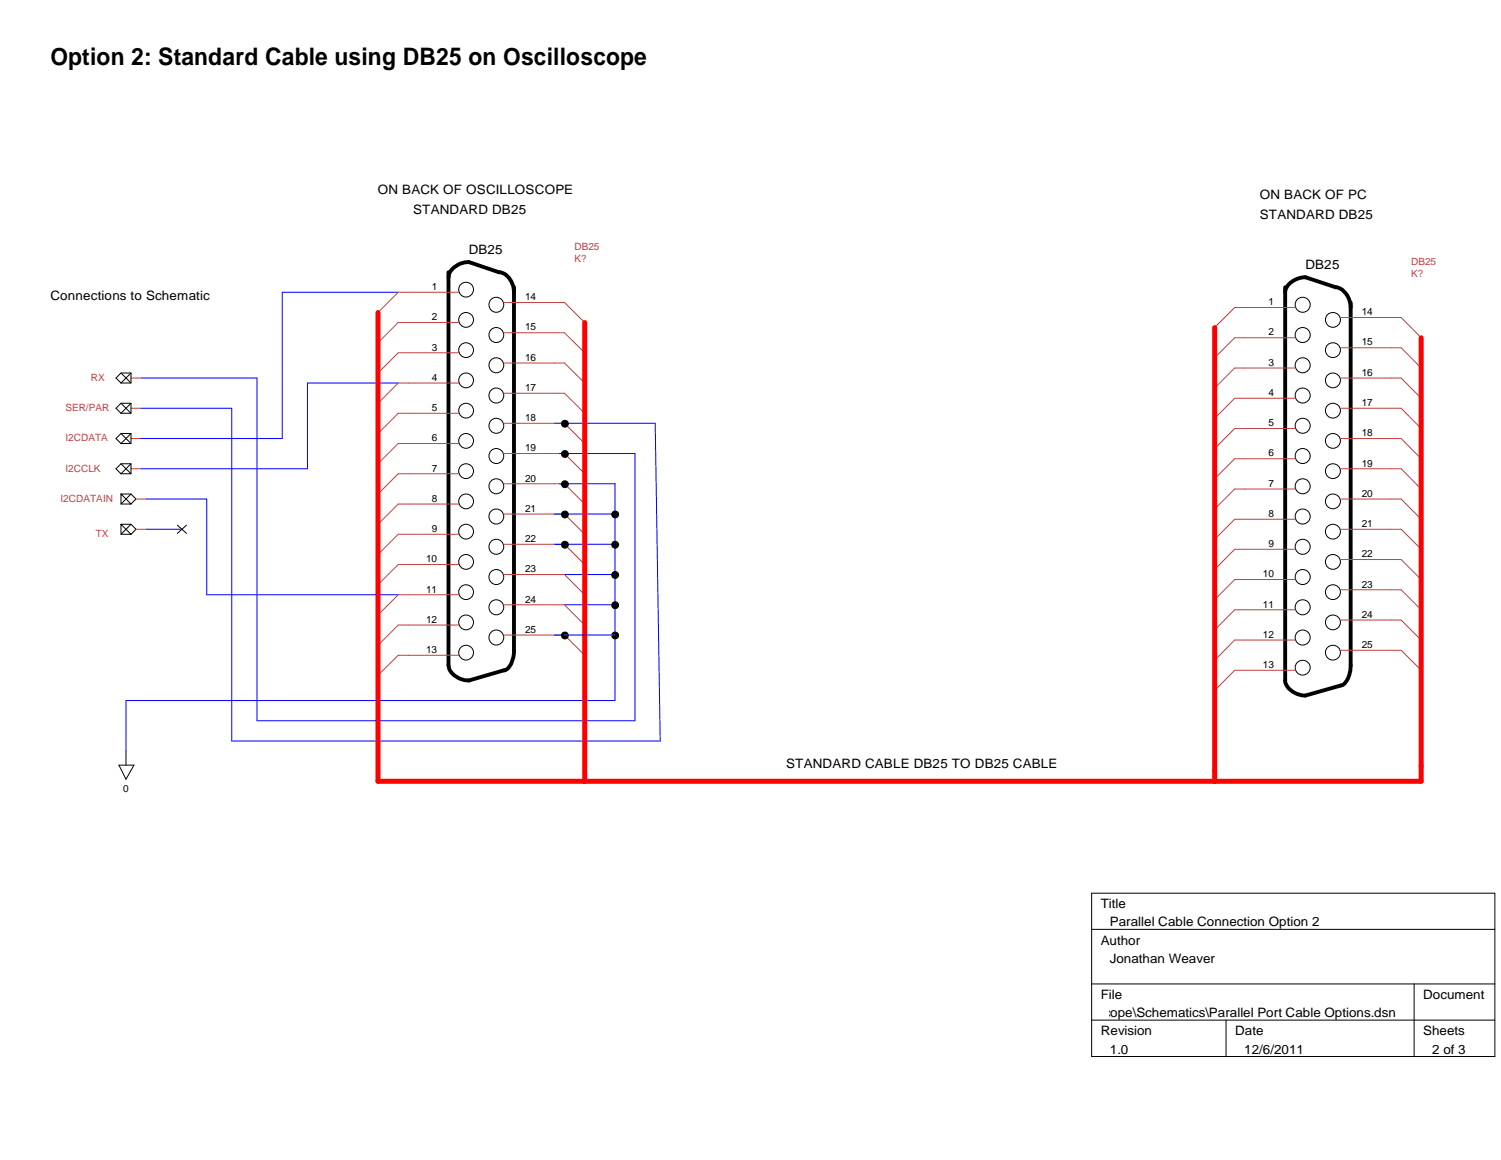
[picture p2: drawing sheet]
<svg xmlns="http://www.w3.org/2000/svg" width="279mm" height="216mm" viewBox="0 0 279 216" stroke-linecap="round" stroke-linejoin="round" font-family="sans-serif">
<g fill="none" stroke="#000" stroke-width=".19">
<path d="M21.6 76l.9-.9h1.9v1.8h-1.9zM21.6 70.4l.9-1h1.9v1.9h-1.9zM22.5 75.1l1.9 1.8M22.5 69.4l1.9 1.9M24.4 75.1l-1.9 1.8M24.4 69.4l-1.9 1.9M21.6 81.6l.9-.9h1.9v1.8h-1.9zM21.6 87.2l.9-.9h1.9v1.9h-1.9zM22.5 91.9h1.9l.9 1-.9 .9h-1.9v-1.9l1.9 1.9M22.5 97.6h1.9l.9 .9-.9 .9h-1.9v-1.8l1.9 1.8M22.5 80.7l1.9 1.8M22.5 86.3l1.9 1.9"/>
<path d="M24.4 80.7l-1.9 1.8M24.4 86.3l-1.9 1.9M24.4 91.9l-1.9 1.9M24.4 97.6l-1.9 1.8M33 97.7l1.7 1.6M34.7 97.7l-1.7 1.6M23.5 139.8v2.6M22.1 142.4h2.8l-1.4 2.6zM203.2 166.2h75.1v30.4h-75.1zM203.2 173h75.1M203.2 183.1h75.1M203.2 189.9h75.1"/>
<path d="M228.2 189.9v6.7M263.2 183.1v13.5"/>
<circle cx="86.8" cy="53.9" r="1.38"/>
<circle cx="86.8" cy="59.5" r="1.38"/>
<circle cx="92.4" cy="56.7" r="1.39"/>
<circle cx="242.5" cy="56.7" r="1.4"/>
<circle cx="248.1" cy="59.5" r="1.39"/>
<circle cx="86.8" cy="70.8" r="1.38"/>
<circle cx="86.8" cy="65.2" r="1.38"/>
<circle cx="86.8" cy="76.4" r="1.38"/>
<circle cx="92.4" cy="62.3" r="1.39"/>
<circle cx="92.4" cy="73.6" r="1.39"/>
<circle cx="92.4" cy="68" r="1.39"/>
<circle cx="92.4" cy="79.2" r="1.39"/>
<circle cx="105.2" cy="78.9" r=".64"/>
<circle cx="242.5" cy="68" r="1.4"/>
<circle cx="242.5" cy="62.4" r="1.4"/>
<circle cx="242.5" cy="73.6" r="1.4"/>
<circle cx="242.5" cy="79.2" r="1.4"/>
<circle cx="248.1" cy="76.4" r="1.39"/>
<circle cx="248.1" cy="70.8" r="1.39"/>
<circle cx="248.1" cy="65.2" r="1.39"/>
<circle cx="86.8" cy="93.3" r="1.38"/>
<circle cx="86.8" cy="87.7" r="1.38"/>
<circle cx="86.8" cy="82.1" r="1.38"/>
<circle cx="86.8" cy="99" r="1.38"/>
<circle cx="92.4" cy="96.1" r="1.39"/>
<circle cx="92.4" cy="84.9" r="1.39"/>
<circle cx="92.4" cy="90.5" r="1.39"/>
<circle cx="105.2" cy="95.8" r=".64"/>
<circle cx="105.2" cy="84.5" r=".64"/>
<circle cx="105.2" cy="90.1" r=".64"/>
<circle cx="114.5" cy="95.8" r=".64"/>
<circle cx="242.5" cy="84.9" r="1.4"/>
<circle cx="242.5" cy="96.1" r="1.4"/>
<circle cx="242.5" cy="90.5" r="1.4"/>
<circle cx="248.1" cy="82.1" r="1.39"/>
<circle cx="248.1" cy="99" r="1.39"/>
<circle cx="248.1" cy="93.3" r="1.39"/>
<circle cx="248.1" cy="87.7" r="1.39"/>
<circle cx="86.8" cy="115.8" r="1.38"/>
<circle cx="86.8" cy="110.2" r="1.38"/>
<circle cx="86.8" cy="104.6" r="1.38"/>
<circle cx="92.4" cy="107.4" r="1.39"/>
<circle cx="92.4" cy="113" r="1.39"/>
<circle cx="92.4" cy="118.7" r="1.39"/>
<circle cx="92.4" cy="101.8" r="1.39"/>
<circle cx="105.2" cy="101.4" r=".64"/>
<circle cx="105.2" cy="118.3" r=".64"/>
<circle cx="114.5" cy="112.6" r=".64"/>
<circle cx="114.5" cy="118.3" r=".64"/>
<circle cx="114.5" cy="101.4" r=".64"/>
<circle cx="114.5" cy="107" r=".64"/>
<circle cx="242.5" cy="118.7" r="1.4"/>
<circle cx="242.5" cy="101.8" r="1.4"/>
<circle cx="242.5" cy="107.4" r="1.4"/>
<circle cx="242.5" cy="113" r="1.4"/>
<circle cx="248.1" cy="110.2" r="1.39"/>
<circle cx="248.1" cy="115.8" r="1.39"/>
<circle cx="248.1" cy="104.6" r="1.39"/>
<circle cx="86.8" cy="121.5" r="1.38"/>
<circle cx="242.5" cy="124.3" r="1.39"/>
<circle cx="248.1" cy="121.5" r="1.39"/>
</g>
<path d="M83.5 51.6a3.7 3.7 0 0 1 3.7-2.8l5.7 1.9a3.5 3.5 0 0 1 2.8 3.7M83.5 50.7v73.1a3.7 3.7 0 0 0 3.7 2.9l6.6-1.9a2.52 2.52 0 0 0 1.7-2.2l.2-1v-68.1M239.2 54.4a3.7 3.7 0 0 1 3.8-2.8l5.6 1.9a3.7 3.7 0 0 1 2.8 3.7M239.2 53.5v73.2a3.7 3.7 0 0 0 3.8 2.8l6.6-1.9a3.1 3.1 0 0 0 1.7-2.7l.1-68.6" fill="none" stroke="#000" stroke-width=".72"/>
<g fill="none" stroke="#c04040" stroke-width=".19">
<path d="M85.4 54.4h-11.3l-3.7 3.8M93.8 56.3h11.3l3.7 3.7M241.1 57.2h-11.3l-3.7 3.8M249.6 59.1h11.2l3.7 3.8M24.4 76h1.8M24.4 70.4h1.8M85.4 60h-11.3l-3.7 3.8M85.4 65.7h-11.3l-3.7 3.7M85.4 71.3h-11.3l-3.7 3.8M85.4 76.9h-11.3l-3.7 3.8M93.8 78.8h11.3l3.7 3.7M93.8 73.2h11.3l3.7 3.7"/>
<path d="M93.8 67.6h11.3l3.7 3.7M93.8 61.9h11.3l3.7 3.8M241.1 62.9h-11.3l-3.7 3.7M241.1 68.5h-11.3l-3.7 3.7M241.1 74.1h-11.3l-3.7 3.8M241.1 79.8h-11.3l-3.7 3.7M249.6 76h11.2l3.7 3.8M249.6 70.4h11.2l3.7 3.7M249.6 64.7h11.2l3.7 3.8M24.4 81.6h1.8M24.4 87.2h1.8M25.3 92.9h1.9"/>
<path d="M25.3 98.5h1.9M85.4 82.5h-11.3l-3.7 3.8M85.4 88.2h-11.3l-3.7 3.7M85.4 93.8h-11.3l-3.7 3.8M85.4 99.4h-11.3l-3.7 3.8M93.8 95.7h11.3l3.7 3.7M93.8 90h11.3l3.7 3.8M93.8 84.4h11.3l3.7 3.8M241.1 85.4h-11.3l-3.7 3.7M241.1 91h-11.3l-3.7 3.7M241.1 96.6h-11.3l-3.7 3.8M249.6 81.6h11.2l3.7 3.8"/>
<path d="M249.6 87.2h11.2l3.7 3.8M249.6 92.9h11.2l3.7 3.7M249.6 98.5h11.2l3.7 3.7M85.4 105.1h-11.3l-3.7 3.7M85.4 110.7h-11.3l-3.7 3.8M85.4 116.3h-11.3l-3.7 3.8M93.8 118.2h11.3l3.7 3.8M93.8 112.6h11.3l3.7 3.7M93.8 106.9h11.3l3.7 3.8M93.8 101.3h11.3l3.7 3.8M241.1 102.2h-11.3l-3.7 3.8M241.1 107.9h-11.3l-3.7 3.7"/>
<path d="M241.1 113.5h-11.3l-3.7 3.8M241.1 119.1h-11.3l-3.7 3.8M249.6 115.4h11.2l3.7 3.7M249.6 109.8h11.2l3.7 3.7M249.6 104.1h11.2l3.7 3.8M85.4 122h-11.3l-3.7 3.7M241.1 124.8h-11.3l-3.7 3.7M249.6 121h11.2l3.7 3.8"/>
</g>
<path d="M74.1 54.4h-21.6v27.2h-26.3M26.2 70.4h21.6v63.8h70.4v-49.8h-14.1M26.2 76h16.9v61.9h79.8l-.9-59.1h-18.8M74.1 71.3h-16.9v15.9h-31M27.2 92.9h11.3v17.8h35.6M27.2 98.5h6.6M103.2 95.7h11.3M104.1 90h10.4v40.4h-91v9.4M103.2 101.3h11.3M103.2 118.2h11.3M105.1 106.9h9.4M105.1 112.6h9.4" fill="none" stroke="#00f" stroke-width=".19"/>
<path d="M70.4 58.2v87.2h194.1v-82.5M108.8 60v85.4M226.1 61v84.4" fill="none" stroke="#f00" stroke-width=".93"/>
<g fill="#000">
<circle cx="105.2" cy="78.9" r=".64"/>
<circle cx="105.2" cy="95.8" r=".64"/>
<circle cx="105.2" cy="84.5" r=".64"/>
<circle cx="105.2" cy="90.1" r=".64"/>
<circle cx="114.5" cy="95.8" r=".64"/>
<circle cx="105.2" cy="101.4" r=".64"/>
<circle cx="105.2" cy="118.3" r=".64"/>
<circle cx="114.5" cy="112.6" r=".64"/>
<circle cx="114.5" cy="118.3" r=".64"/>
<circle cx="114.5" cy="101.4" r=".64"/>
<circle cx="114.5" cy="107" r=".64"/>
</g>
<text font-size="4.5" x="9.4" y="12.1">Option 2: Standard Cable using DB25 on Oscilloscope</text>
<g font-size="2.4">
<text x="70.4" y="36">ON BACK OF OSCILLOSCOPE</text>
<text x="76.9" y="39.8">STANDARD DB25</text>
<text x="234.5" y="37">ON BACK OF PC</text>
<text x="234.5" y="40.7">STANDARD DB25</text>
<text x="87.2" y="47.3">DB25</text>
<text x="243" y="50.1">DB25</text>
<text x="9.4" y="55.8">Connections to Schematic</text>
<text x="146.3" y="143">STANDARD CABLE DB25 TO DB25 CABLE</text>
<text x="204.9" y="169.1">Title</text>
<text x="206.6" y="172.4">Parallel Cable Connection Option 2</text>
<text x="204.9" y="175.8">Author</text>
<text x="206.6" y="179.2">Jonathan Weaver</text>
<text x="204.9" y="185.9">File</text>
<text x="264.9" y="185.9">Document</text>
<text x="185.8" y="189.3">E:\Projects\PPMScope\Schematics\Parallel Port Cable Options.dsn</text>
<text x="204.9" y="192.7">Revision</text>
<text x="206.6" y="196.1">1.0</text>
<text x="229.9" y="192.7">Date</text>
<text x="231.6" y="196.1">12/6/2011</text>
<text x="264.9" y="192.7">Sheets</text>
<text x="266.6" y="196.1">2 of 3</text>
</g>
<g font-size="1.9" fill="#c04040">
<text x="106.9" y="46.5">DB25</text>
<text x="106.9" y="48.7">K?</text>
<text x="262.7" y="51.6">K?</text>
<text x="262.7" y="49.3">DB25</text>
<text x="16.9" y="70.9">RX</text>
<text x="12.2" y="76.5">SER/PAR</text>
<text x="12.2" y="82.1">I2CDATA</text>
<text x="12.2" y="87.8">I2CCLK</text>
<text x="11.3" y="93.4">I2CDATAIN</text>
<text x="17.8" y="99.9">TX</text>
</g>
<g font-size="1.9">
<text x="80.4" y="54">1</text>
<text x="80.4" y="59.6">2</text>
<text x="97.7" y="55.9">14</text>
<text x="236.1" y="56.8">1</text>
<text x="253.5" y="58.7">14</text>
<text x="80.4" y="65.2">3</text>
<text x="97.7" y="61.5">15</text>
<text x="236.1" y="62.4">2</text>
<text x="253.5" y="64.3">15</text>
<text x="80.4" y="70.9">4</text>
<text x="97.7" y="67.1">16</text>
<text x="236.1" y="68.1">3</text>
<text x="253.5" y="69.9">16</text>
<text x="80.4" y="76.5">5</text>
<text x="97.7" y="72.8">17</text>
<text x="236.1" y="73.7">4</text>
<text x="253.5" y="75.6">17</text>
<text x="80.4" y="82.1">6</text>
<text x="97.7" y="84">19</text>
<text x="97.7" y="78.4">18</text>
<text x="236.1" y="79.3">5</text>
<text x="253.5" y="81.2">18</text>
<text x="80.4" y="87.8">7</text>
<text x="97.7" y="89.6">20</text>
<text x="236.1" y="85">6</text>
<text x="253.5" y="86.8">19</text>
<text x="80.4" y="93.4">8</text>
<text x="97.7" y="95.2">21</text>
<text x="236.1" y="90.6">7</text>
<text x="253.5" y="92.5">20</text>
<text x="80.4" y="99">9</text>
<text x="97.7" y="100.9">22</text>
<text x="236.1" y="96.2">8</text>
<text x="236.1" y="101.8">9</text>
<text x="253.5" y="98.1">21</text>
<text x="79.3" y="104.6">10</text>
<text x="97.7" y="106.5">23</text>
<text x="235.1" y="107.4">10</text>
<text x="253.5" y="103.7">22</text>
<text x="79.3" y="110.3">11</text>
<text x="97.7" y="112.1">24</text>
<text x="235.1" y="113.1">11</text>
<text x="253.5" y="109.3">23</text>
<text x="79.3" y="115.9">12</text>
<text x="97.7" y="117.8">25</text>
<text x="235.1" y="118.7">12</text>
<text x="253.5" y="115">24</text>
<text x="79.3" y="121.5">13</text>
<text x="235.1" y="124.3">13</text>
<text x="253.5" y="120.6">25</text>
<text x="22.9" y="147.3">0</text>
</g>
</svg>
